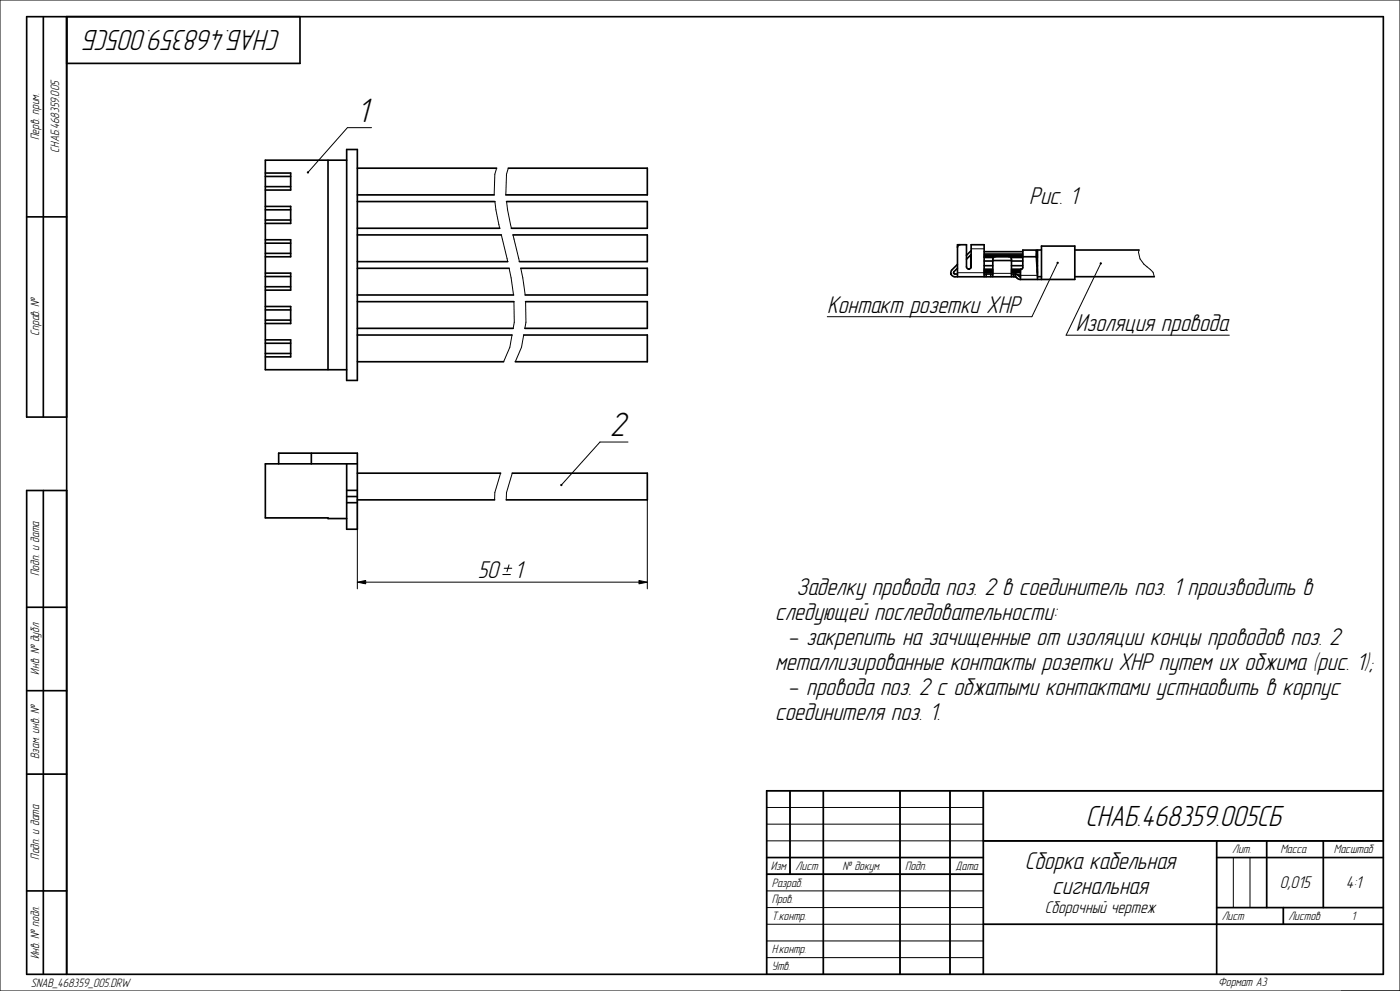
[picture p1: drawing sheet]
<svg xmlns="http://www.w3.org/2000/svg" width="420mm" height="297mm" viewBox="0 0 420 297" stroke-linecap="round" stroke-linejoin="round" font-family="sans-serif">
<g fill="none" stroke="#000" stroke-width=".5">
<path d="M13 5v120M20 5v287M90 5v14h-70M79.6 51.9h7.6v5.1h-7.6M79.6 55.9h7.6M79.6 52.9h7.6M98.4 48v62.8M104 48h-24.4v62.8h24.4M104 44.8h3.2v69.2h-3.2zM8 65h12M79.6 61.9h7.6v5.1h-7.6M79.6 71.9h7.6v5.1h-7.6"/>
<path d="M79.6 75.9h7.6M79.6 72.9h7.6M79.6 65.9h7.6M79.6 62.9h7.6M287.2 79.2l-1.6 1.7a1.22 1.22 0 0 0-.3 1.3 1.22 1.22 0 0 0 1.2 .7h18.1v-.8M288 73.3a.8 .8 0 0 0-.8 .8M291.3 75.1l-1.4 1.4M291.3 76.3l-1.4 1.4M297.8 78.1h5.6M306.8 76.9h4.1M310.9 76.9v-2h-4.1v5.2l-.1 .5-.6 .1v3M310.9 76.9l.3 6.8"/>
<path d="M79.6 81.9h7.6v5.1h-7.6M79.6 91.9h7.6v5.1h-7.6M79.6 95.9h7.6M79.6 92.9h7.6M79.6 85.9h7.6M79.6 82.9h7.6M287.2 82.9v-9.6h2.7v6.6a.7 .7 0 0 0 .7 .7 .7 .7 0 0 0 .7-.7v-6.6h3.9v9.6M287.2 80.4l-1.1 1.3 .2 .4h.9M295.2 82.1h2.6M295.8 82.1v.8M297.2 82.1v.8M297.8 82.9v-5.2a.8 .8 0 0 1 .8-.8h4a.8 .8 0 0 1 .8 .8v5.2"/>
<path d="M303.4 82.1h1.2M304 82.1v.8M304.6 82.1l1.5 .8M304.7 82.1l-.1 .9 1.1 .7h6.7M79.6 101.9h7.6v5.1h-7.6M79.6 105.9h7.6M79.6 102.9h7.6M20 125h-12v-120h407v287h-407v-145h12M83.6 139v-3.2h23.6v22.8h-3.2v-19.6M93.4 135.8v3.2M107.2 139h-27.6v16.2h18.8v.2h5.6M13 147v145"/>
<path d="M104 147h3.2M104 150.7h3.2M104 148.8h3.2M8 182h12M8 207h12M8 232h12M237 237v25M247 237v55M270 237v55M285 237v55M295 237v55M415 237h-185v55"/>
<path d="M230 257h65M295 252h120M365 257h50M365 252v40M380 252v20M397 252v20M8 267h12M230 262h65M295 277h120M365 272h50M385 272v5"/>
</g>
<g fill="none" stroke="#000" stroke-width=".3">
<path d="M149 50.4l-.6 1.8-.2 6.2M152.5 50.4l-.6 1.8-.2 6.2M148.5 60.4l1.4 8M150.4 70.4l1.9 8M152 60.4l1.4 8M153.9 70.4l1.9 8M291.3 74.6h3.9M341.7 74.9a4.9 4.9 0 0 0 2.4 5.1l1.8 1.6 .4 1.3M152.7 80.4l1.4 8M154.2 90.4l.1 6.2-.3 1.8M156.2 80.4l1.4 8M157.7 90.4l.1 6.2-.3 1.8"/>
<path d="M287.2 81.7h8M297.8 81.9h5.6M306.1 82.5h5.1M153.6 100.4l-.6 3.7-1.9 4.3M157.1 100.4l-.6 3.7-1.9 4.3M150.2 141.8l-1.8 5.8v2.2M153.7 141.8l-1.8 5.8v2.2M230 237h185v55h-185zM237 237v25M247 237v55M270 237v55M285 237v55"/>
<path d="M295 237v55M230 242h65M230 247h65M230 252h185M230 257h65M365 257h50M365 252v25M370 257v15M375 257v15M380 252v20M397 252v20M230 262h65"/>
<path d="M230 267h65M230 272h65M230 277h65.5M295.7 277h119.3M365 272h50M385 272v5M230 282h65M230 287h65M402.5 297v.1M420 297h-420v-297h420v297.1"/>
</g>
<!-- layer: AXIS -->
<g fill="none" stroke="#000" stroke-width=".5">
<path d="M107.2 58.4h41M107.2 50.4h41.8M152.5 50.4h41.7v8h-42.5M107.2 78.4h45.1M107.2 70.4h43.2M107.2 68.4h42.7M107.2 60.4h41.3M152 60.4h42.2v8h-40.8M153.9 70.4h40.3v8h-38.4M291.2 76.4v3.9M291.2 79.6h.1M291.2 78.2h.1"/>
<path d="M291.2 77.2h.1M291.2 76.8h.1M291.2 76.5h.1M295.2 79.6h2.6M295.2 78.2h2.6M295.2 77.2h2.9M295.2 76.8h11.6M295.2 76.5h11.6M295.2 76.1h11.6M295.2 75.4h11.6M303.2 77.2h3.6M303.4 79.6h3.4"/>
<path d="M303.4 78.2h3.4M310.9 76.8h.3M310.9 76.5h.3M310.9 76.1h.3M310.9 75.4h.3M310.9 77.2h.3M311 78.2h.2M311.1 79.6h.1M312.4 74.9h-1.2v7.4M312.4 73.7h10v10h-10zM322.4 74.9h19.3M107.2 98.4h46.8"/>
<path d="M107.2 90.4h47M107.2 88.4h46.9M107.2 80.4h45.5M156.2 80.4h38v8h-36.6M157.7 90.4h36.5v8h-36.7M295.2 81.7h2.6M295.2 81.4h2.6M295.2 81h2.6M295.2 80.7h2.6M303.4 81.7h2.7M303.4 81.4h2.7M303.4 81h2.7"/>
<path d="M303.4 80.7h3.1M305.4 82.4h.7M311.1 80.7h.1M311.1 81h.1M311.2 81.4h.1M311.2 81.7h.1M311.2 82.9h1.2M322.4 82.9h23.9M107.2 108.4h43.9M107.2 100.4h46.4M157.1 100.4h37.1v8h-39.6M107.2 149.8h41.2"/>
<path d="M107.2 141.8h43M153.7 141.8h40.5v8h-42.3"/>
</g>
<!-- layer: DIM -->
<path d="M107.2 147v29.5M194.2 149.8v26.7M107.2 174.5l2.5-.5v1zM109.7 174.5h82M150.8 172.2h2.3M151.3 170.3h2.2M152.7 169.3l-.6 2.1M191.7 174l2.5 .5-2.5 .5z" fill="none" stroke="#000" stroke-width=".3"/>
<path d="M107.2 174.5l2.5-.5v1zM191.7 174l2.5 .5-2.5 .5z" fill="#000"/>
<!-- layer: NOTES -->
<path d="M92.2 51.6l.3-.1v.3zM317.1 78.7l.3-.1v.3zM330.1 78.8h.3v.3zM168.2 145.3l.3-.1v.3z" fill="#000"/>
<path d="M111.5 38.3h-7.3l-11.7 13.2M92.2 51.6l.3-.1v.3zM317.1 78.7l.3-.1v.3zM317.2 78.9l-7.6 16h-61.4M330.1 78.8h.3v.3zM330.2 79.1l-10.4 21.4h49M188.4 132.5h-8.4l-11.5 12.7M168.2 145.3l.3-.1v.3z" fill="none" stroke="#000" stroke-width=".3"/>
<g font-size="10.2">
<text x="107.1" y="36.5">1</text>
<text x="182.9" y="130.7">2</text>
</g>
<g font-size="8.8">
<text x="84.4" y="9" transform="rotate(-180 84.4 9)">СНАБ.468359.005СБ</text>
<text x="325.6" y="247.5">СНАБ.468359.005СБ</text>
</g>
<g font-size="7.3">
<text x="308.8" y="61.2">Рис. 1</text>
<text x="248.2" y="93.7">Контакт розетки ХНР</text>
<text x="322.7" y="99.2">Изоляция провода</text>
<text x="143.3" y="173.2">50</text>
<text x="154.4" y="173.2">1</text>
<text x="239" y="178.4">Заделку провода поз. 2 в соединитель поз. 1 производить в</text>
<text x="232.6" y="185.9">следующей последовательности:</text>
<text x="236.9" y="193.4">- закрепить на зачищенные от изоляции концы проводов поз. 2</text>
<text x="232.6" y="200.9">металлизированные контакты розетки ХНР путем их обжима (рис. 1);</text>
<text x="236.9" y="208.4">- провода поз. 2 с обжатыми контактами устнаовить в корпус</text>
<text x="232.6" y="215.9">соединителя поз. 1.</text>
<text x="307.5" y="260.4">Сборка кабельная</text>
<text x="315.7" y="267.9">сигнальная</text>
</g>
<g font-size="5.1">
<text x="383.9" y="266.1">0,015</text>
<text x="403.8" y="266.3">4:1</text>
<text x="313.5" y="273.6">Сборочный чертеж</text>
</g>
<g font-size="3.7">
<text x="11.7" y="42" transform="rotate(-90 11.7 42)">Перв. прим.</text>
<text x="17.7" y="45.7" transform="rotate(-90 17.7 45.7)">СНАБ.468359.005</text>
<text x="11.7" y="100.6" transform="rotate(-90 11.7 100.6)">Справ. №</text>
<text x="11.7" y="172.6" transform="rotate(-90 11.7 172.6)">Подп. и дата</text>
<text x="11.7" y="202.2" transform="rotate(-90 11.7 202.2)">Инв. № дубл</text>
<text x="11.7" y="227.5" transform="rotate(-90 11.7 227.5)">Взам. инв. №</text>
<text x="11.7" y="257.6" transform="rotate(-90 11.7 257.6)">Подп. и дата</text>
<text x="369.6" y="255.8">Лит.</text>
<text x="384.1" y="255.8">Масса</text>
<text x="400.2" y="255.8">Масштаб</text>
<text x="231.2" y="260.8">Изм</text>
<text x="238.7" y="260.8">Лист</text>
<text x="252.8" y="260.8">№ докум.</text>
<text x="271.5" y="260.8">Подп.</text>
<text x="286.7" y="260.8">Дата</text>
<text x="231.5" y="265.8">Разраб.</text>
<text x="231.5" y="270.8">Пров.</text>
<text x="231.5" y="275.8">Т.контр.</text>
<text x="366.5" y="275.8">Лист</text>
<text x="386.5" y="275.8">Листов</text>
<text x="405.5" y="275.8">1</text>
<text x="11.7" y="287.5" transform="rotate(-90 11.7 287.5)">Инв. № подл.</text>
<text x="231.5" y="285.8">Н.контр.</text>
<text x="231.5" y="290.8">Утв.</text>
<text x="9.2" y="295.8">SNAB_468359_005.DRW</text>
<text x="365.5" y="295.4">Формат А3</text>
</g>
</svg>
